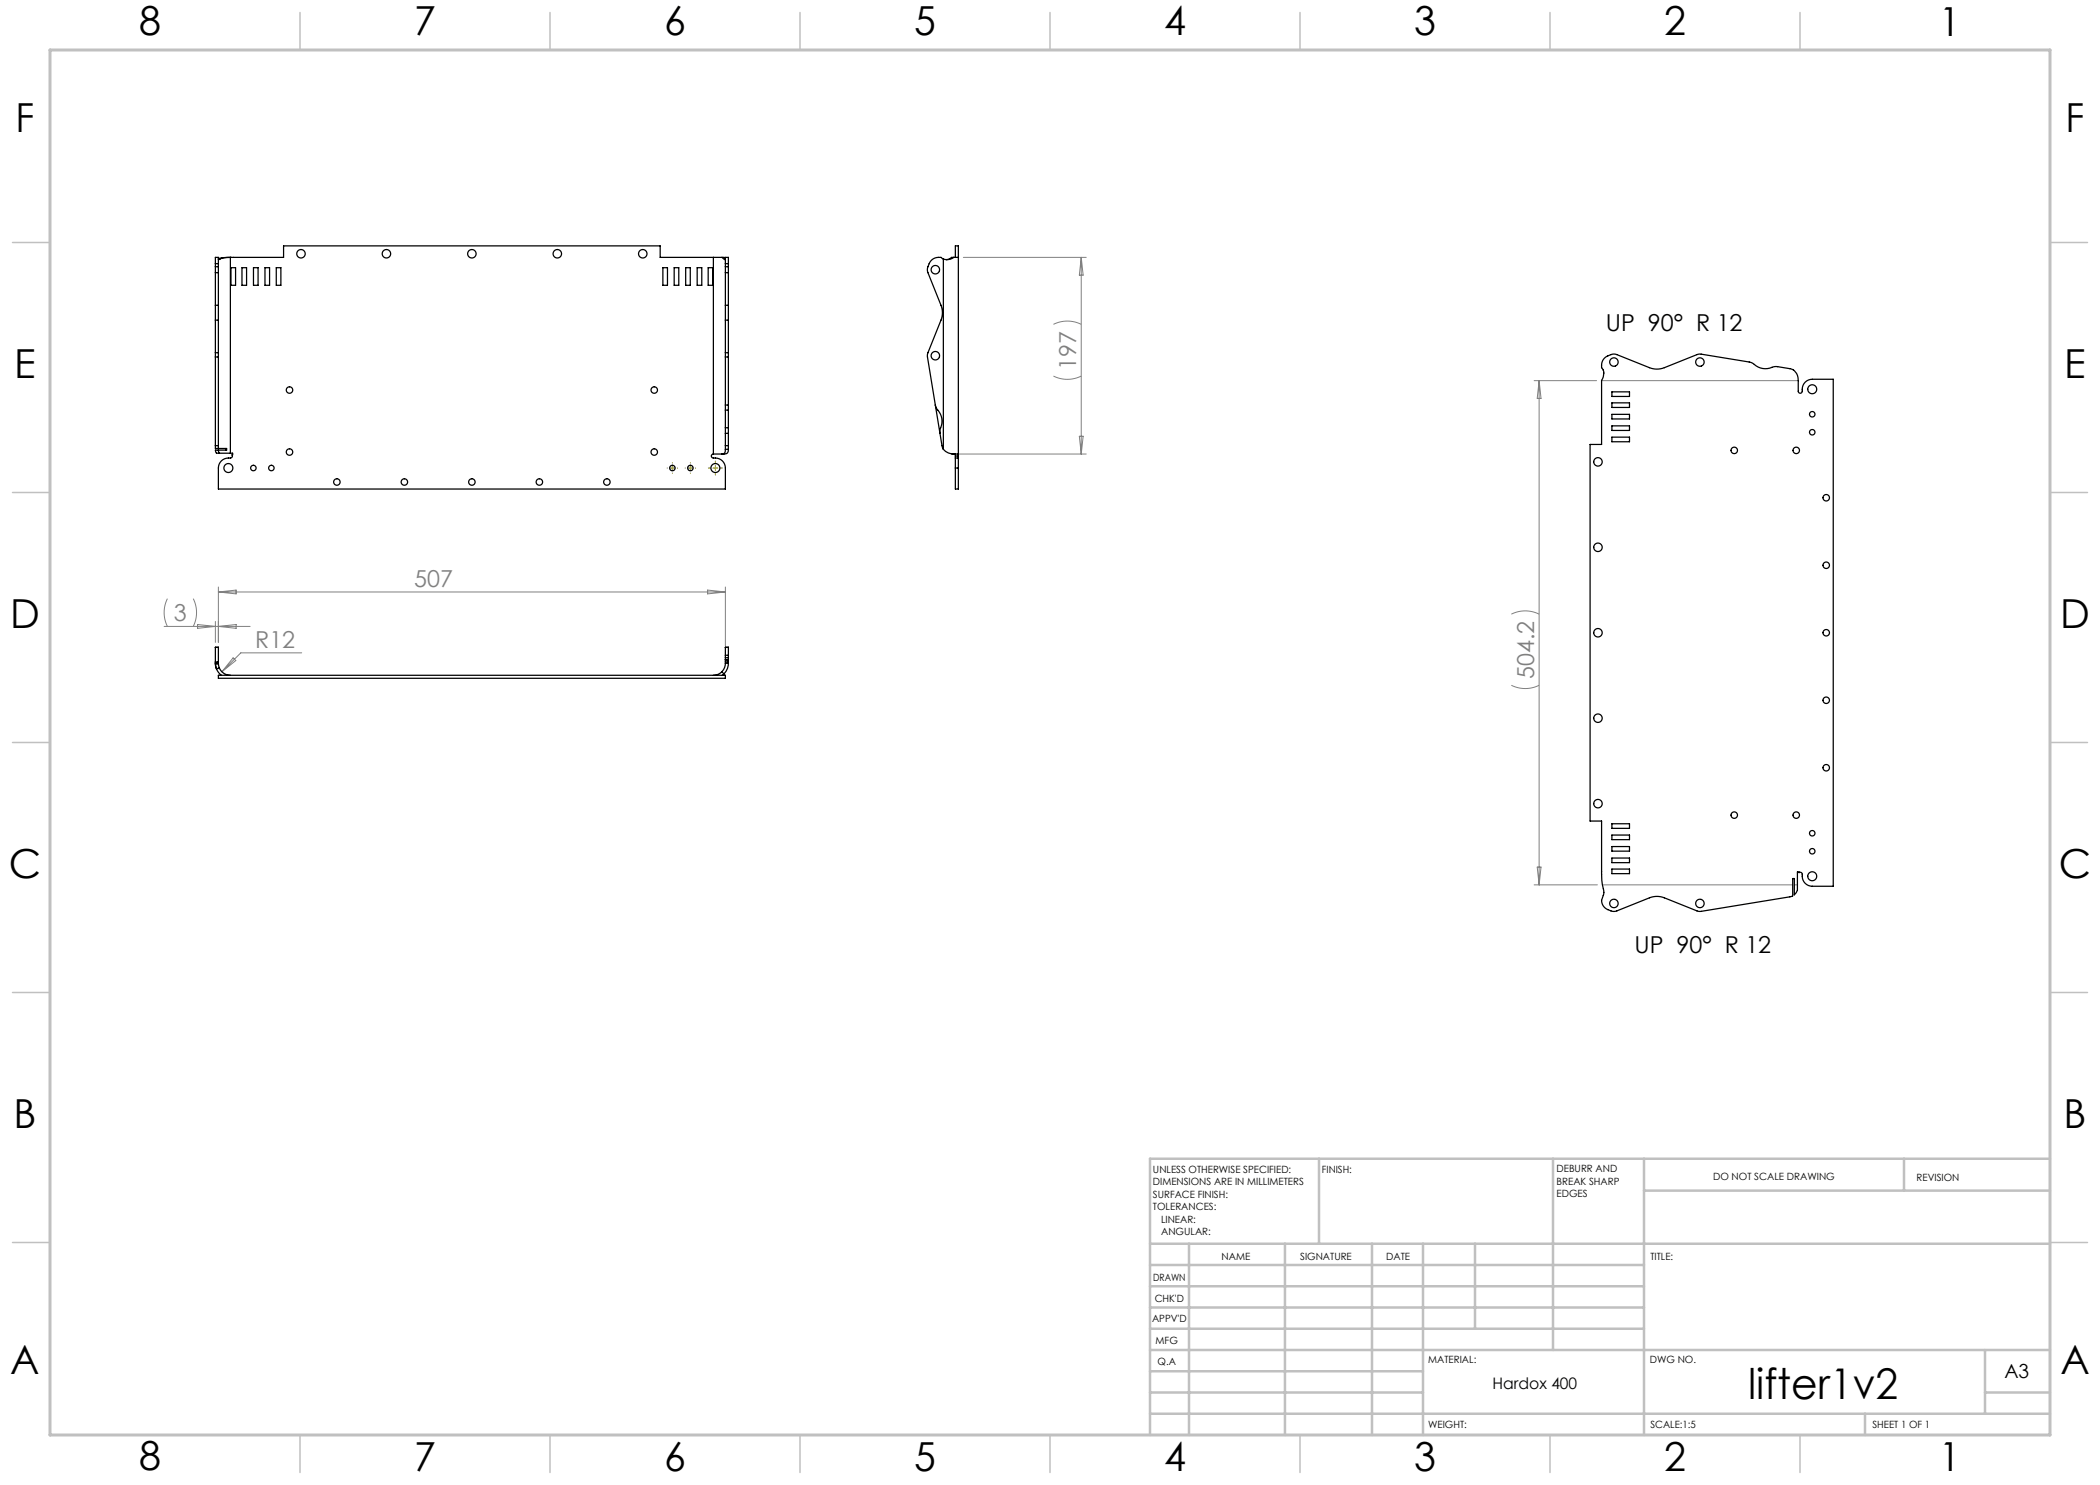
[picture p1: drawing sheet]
<svg xmlns="http://www.w3.org/2000/svg" width="420mm" height="297mm" viewBox="0 0 420 297" stroke-linecap="round" stroke-linejoin="round" font-family="sans-serif">
<g fill="none" stroke="#808080" stroke-width=".2">
<path d="M192.7 51.5h24.5M216.2 51.5v39.3M216.2 51.5l.4 3.5h-.7zM210.7 75.2a6.2 6.2 0 0 0 5.5 0M210.7 64.9a6.2 6.2 0 0 1 5.5 0M306.8 76.1h12.5M307.8 76.1v100.9M307.8 76.1l.4 3.6h-.8zM320.3 76.1h39.3M191.8 90.8h25.4M215.9 87.3h.7l-.4 3.5zM33.5 119.7a6.2 6.2 0 0 0 0 5.6"/>
<path d="M38.7 119.7a6.2 6.2 0 0 1 0 5.6M43.7 117.4v11.1M43.7 118.4l3.5-.4v.8zM43.7 118.4h101.4M141.5 118l3.6 .4-3.6 .4zM145.1 117.4v11.8M32.8 125.3h17.2M39.5 124.9l3.6 .4-3.6 .4zM43.1 124.3v4.2M43.7 125.3l3.5-.4v.8zM46.6 131.6l.6 .5-2.8 2.3zM60.3 130.6h-12.1l-3.8 3.8"/>
<path d="M302.3 137.1a6.2 6.2 0 0 0 5.5 0M302.3 122.8a6.2 6.2 0 0 1 5.5 0M306.8 177h12.7M307.4 173.4h.8l-.4 3.6zM320.5 177h38M358.9 177h.6"/>
</g>
<path d="M133.5 93.6h-.1M134.5 92.6h.1M134.5 94.6v.1M135.5 93.6h.1M137.1 93.6h-.1M138.1 92.6h.1M138.1 94.6v.1M139.1 93.6h.1M142.1 93.6h-.4M143.1 92.6v-.4M143.1 94.6v.4M144.1 93.6h.4" fill="none" stroke="#808000" stroke-width=".2" stroke-dasharray="15.2 1.3 1.3 1.3"/>
<path d="M134 93.6h1M134.5 93.1v1M137.6 93.6h1M138.1 93.1v1M142.6 93.6h1M143.1 93.1v1" fill="none" stroke="#808000" stroke-width=".2"/>
<path d="M410 231.8v55.2h-187.2" fill="none" stroke="#c0c0c0" stroke-width=".2"/>
<g fill="none" stroke="#c0c0c0" stroke-width=".5">
<path d="M263.8 231.8v17M310.6 231.8v38.2M328.8 231.8v55.2M328.8 238.1h81.2M380.8 231.8v6.3M410 231.8h-180v55.2M230 248.8h180M230 257.3h98.8M230 253h98.8M237.8 248.8v38.2M257 248.8v38.2M274.4 248.8v38.2"/>
<path d="M284.6 248.8v38.2M295 248.8v17M230 265.8h98.8M230 261.5h98.8M230 278.5h54.6M230 274.3h54.6M230 270h180M397 278.5h13M397 270v12.8M230 282.8h180M373 282.8v4.2"/>
</g>
<g fill="none" stroke="#c0c0c0" stroke-width=".3">
<path d="M60 2.5v7.5M110 2.5v7.5M160 2.5v7.5M210 2.5v7.5M260 2.5v7.5M310 2.5v7.5M360 2.5v7.5M2.5 48.5h7.5M410 48.5h7.5M2.5 98.5h7.5M410 98.5h7.5M2.5 148.5h7.5"/>
<path d="M410 148.5h7.5M2.5 198.5h7.5M410 198.5h7.5M2.5 248.5h7.5M410 248.5h7.5M60 287v7.5M110 287v7.5M160 287v7.5M210 287v7.5M260 287v7.5M310 287v7.5M360 287v7.5"/>
</g>
<path d="M10 10h400v277h-400z" fill="none" stroke="#c0c0c0" stroke-width=".6"/>
<g fill="none" stroke="#000" stroke-width=".25">
<path d="M43.1 53.3v1.2M43.1 52.7v-1.2h.6v1.2M43.1 52.7v.6M43.1 54.5v6.6M43.1 54.5h.6M43.1 53.3h.6M43.1 52.7h.6M43.7 53.3v1.2M43.7 52.7v.6M43.7 54.5v6.6M44 51.8l-.3 .1M46.1 51.5h-1.3l-.8 .3"/>
<path d="M46.1 51.5l-2.4 .2M46.1 51.5v39.1M46.1 51.5h.1M46.2 53.5h.9v3.6h-.9zM48.4 53.5h.9v3.6h-.9zM50.7 53.5h.9v3.6h-.9zM53 53.5h.9v3.6h-.9zM55.3 53.5h.9v3.6h-.9zM132.6 53.5h.9v3.6h-.9zM134.8 53.5h1v3.6h-1zM137.1 53.5h1v3.6h-1zM139.4 53.5h1v3.6h-1z"/>
<path d="M141.6 53.5h1v3.6h-1zM142.7 51.5h1.7M142.7 51.5h-10.7v-2.3h-75.3v2.3h-10.6M142.7 51.5v39.3M144.4 51.5h.4l.3 .2M144.4 51.5l.6 .4M145.1 53.3v1.2M145.1 52.7v-1.2h.6v1.2M145.1 52.7v.6M145.1 54.5v6.6M145.1 54.5h.6M145.1 53.3h.6"/>
<path d="M145.1 52.7h.6M145.7 53.3v1.2M145.7 52.7v.6M145.7 54.5v6.6M188.7 51.8h-.1a1.87 1.87 0 0 0-2.8 .9l-.3 .9v.8l2.7 6.7a4 4 0 0 1 0 2.9l-2.6 6.5-.1 .7 2.9 17.9 .3 .8M188.7 51.8v38.1M190.8 51.5l-1 .4-1.1-.1M190.8 51.5h.9M190.8 51.5h-.5l-.5 .3-.5 .1M191.1 51.5v-2.3h.6v41.6M43.1 70.5v.9M43.1 61.1v2.9"/>
<path d="M43.1 71.4h.6M43.1 64v6.5M43.1 71.4v17.7M43.1 61.1h.6M43.1 70.5h.6M43.1 64h.6M43.7 70.5v.9M43.7 61.1v2.9M43.7 64v6.5M43.7 71.4v17.7M145.1 70.5v.9M145.1 61.1v2.9"/>
<path d="M145.1 64v6.5M145.1 71.4v9.6M145.1 71.4h.6M145.1 61.1h.6M145.1 70.5h.6M145.1 64h.6M145.7 70.5v.9M145.7 61.1v2.9M145.7 64v6.5M145.7 71.4v9.6M320.8 71.7a3.4 3.4 0 0 1 2-.9l.6 .1 6.5 2.6a4 4 0 0 0 3 0l7-2.7 10.5 1.8a3.9 3.9 0 0 0 4.5 .7l3.5 .6a2.14 2.14 0 0 1 1.2 2.2v2.2a.4 .4 0 0 0 .4 .4 .4 .4 0 0 0 .4-.4 2.06 2.06 0 0 1 2-2.4h4.2v101.4h-4.2a2.2 2.2 0 0 1-2-2.7l-.3-.1-.6-.1v3.6l-.6 1v-3.3h-.4v3.5l-.5 .2-18 2.9-.6-.1-6.5-2.6a4 4 0 0 0-3 0l-6.5 2.6-.6 .1a2.29 2.29 0 0 1-2.4-2.4l.2-.5a2.15 2.15 0 0 0 .1-1.6l-.3-1.7-.1-1.2v-10.7h-2.3v-75.3h2.3v-12.8l.4-.7 .1-.8-.3-.9a1.88 1.88 0 0 1 .3-2zM322.4 78.4h3.5v.9h-3.5z"/>
<path d="M43.1 89.1v.6h.6M43.1 89.1h.6M43.7 89.7h1.6v.3h-1.6M43.7 89.1v.6M43.7 90l.2 .6M43.7 90h-.6v.4l.2 .2h.6M43.9 90.6h2.2M45.1 89.7v.3M46.1 90.6h.4v.4h-.1a.4 .4 0 0 1-.3 .6 2.06 2.06 0 0 0-2.4 2v4.2h101.4v-4.2a2.27 2.27 0 0 0-2.6-2.1l-.2-.4 .4-.3M142.7 90.8h1.7M145.1 89.9l-.2 .7-.5 .2M145.1 82v3.6"/>
<path d="M145.1 81v1M145.1 85.6v1.1M145.1 89.1v.8M145.1 86.7v2.4M145.1 89.1h.6M145.1 81h.6M145.1 82h.6M145.1 85.6h.6M145.1 86.7h.6M145.1 89.9h.6M145.7 89.9a.75 .75 0 0 1-.9 .9h-.4M145.7 82v3.6"/>
<path d="M145.7 81v1M145.7 85.6v1.1M145.7 89.1v.8M145.7 86.7v2.4M187.1 81l.1 .6a3.9 3.9 0 0 1 .8 4.5v.6M188.7 89.9a2.71 2.71 0 0 0 2.1 .9M190.4 90.8h.4M190.8 90.8h.9M191.1 91.6v2M191.1 90.8v.4M191.1 91.2v.4M191.1 91.6h.6"/>
<path d="M191.1 93.6v4.2h.6v-4.2M191.1 93.6h.6M191.1 91.2h.6M191.7 91.6v2M191.7 90.8v.4M191.7 91.2v.4M322.4 80.6h3.5v.9h-3.5zM322.4 82.9h3.5v.9h-3.5zM322.4 85.2h3.5v.9h-3.5zM322.4 87.4h3.5v1h-3.5zM43.1 132.7l.1 .8M43.1 132.4v.2"/>
<path d="M43.1 129.5h.6M43.1 129.5v2.9M43.1 132.6v.1M43.1 132.7h.6M43.1 132.4h.6M43.1 132.6h.6M43.2 133.6l.1 .2M43.3 133.8l.4 .7 .6 .6M43.7 132.4v.2M43.7 135.1h101.4v.6h-101.4zM43.7 129.5v2.9M43.7 132.6v.1"/>
<path d="M43.7 132.7h.1M43.7 132.8l.2 .8M43.7 132.8h-.6l.2 1M43.9 133.6a2.4 2.4 0 0 0 2.2 1.5M43.9 133.6l-.6 .2M144.4 134.4a2.4 2.4 0 0 1-1.7 .7M144.4 134.4l.4 .4M144.8 134.8l-.3 .3M145.1 132.7a2.4 2.4 0 0 1-.7 1.7M145.1 132.4v.3M145.1 132h.1M145.1 131.5v.5"/>
<path d="M145.1 131.1v.4M145.1 129.5h.6M145.1 129.5v1.6M145.1 132v.4M145.1 132h.6M145.1 132.7h.6M145.1 132.4h.6M145.1 131.5h.6M145.1 131.1h.6M145.7 132.7a3 3 0 0 1-.9 2.1M145.7 132.4v.3M145.7 132h.1"/>
<path d="M145.7 131.5v.5M145.7 131.1v.4M145.7 129.5v1.6M145.7 132v.4M322.4 164.8h3.5v.9h-3.5zM322.4 167h3.5v.9h-3.5zM322.4 169.3h3.5v.9h-3.5zM322.4 171.6h3.5v.9h-3.5zM322.4 173.8h3.5v.9h-3.5z"/>
<circle cx="60.2" cy="50.8" r=".85"/>
<circle cx="77.3" cy="50.8" r=".85"/>
<circle cx="94.4" cy="50.8" r=".85"/>
<circle cx="111.5" cy="50.8" r=".85"/>
<circle cx="128.6" cy="50.8" r=".85"/>
<circle cx="187.1" cy="53.9" r=".85"/>
<circle cx="57.9" cy="78" r=".65"/>
<circle cx="130.8" cy="78" r=".65"/>
<circle cx="187.1" cy="71.1" r=".85"/>
<circle cx="322.8" cy="72.4" r=".85"/>
<circle cx="340" cy="72.4" r=".85"/>
<circle cx="362.4" cy="77.9" r=".9"/>
<circle cx="45.7" cy="93.6" r=".9"/>
<circle cx="50.7" cy="93.6" r=".55"/>
<circle cx="54.3" cy="93.6" r=".55"/>
<circle cx="57.9" cy="90.4" r=".65"/>
<circle cx="67.4" cy="96.4" r=".65"/>
<circle cx="80.9" cy="96.4" r=".65"/>
<circle cx="94.4" cy="96.4" r=".65"/>
<circle cx="107.9" cy="96.4" r=".65"/>
<circle cx="121.4" cy="96.4" r=".65"/>
<circle cx="130.8" cy="90.4" r=".65"/>
<circle cx="134.5" cy="93.6" r=".55"/>
<circle cx="138.1" cy="93.6" r=".55"/>
<circle cx="143.1" cy="93.6" r=".9"/>
<circle cx="319.6" cy="92.4" r=".85"/>
<circle cx="346.8" cy="90.1" r=".65"/>
<circle cx="359.2" cy="90.1" r=".65"/>
<circle cx="362.4" cy="82.9" r=".55"/>
<circle cx="362.4" cy="86.5" r=".55"/>
<circle cx="365.2" cy="99.6" r=".65"/>
<circle cx="319.6" cy="109.5" r=".85"/>
<circle cx="365.2" cy="113.1" r=".65"/>
<circle cx="319.6" cy="126.6" r=".85"/>
<circle cx="365.2" cy="126.6" r=".65"/>
<circle cx="319.6" cy="143.6" r=".85"/>
<circle cx="365.2" cy="153.6" r=".65"/>
<circle cx="365.2" cy="140.1" r=".65"/>
<circle cx="319.6" cy="160.7" r=".85"/>
<circle cx="346.8" cy="163" r=".65"/>
<circle cx="359.2" cy="163" r=".65"/>
<circle cx="362.4" cy="166.7" r=".55"/>
<circle cx="362.4" cy="170.3" r=".55"/>
<circle cx="362.4" cy="175.3" r=".9"/>
<circle cx="322.8" cy="180.7" r=".85"/>
<circle cx="340" cy="180.7" r=".85"/>
</g>
<text font-size="8.5" x="349.6" y="279.7">lifter1v2</text>
<g font-size="8">
<text x="27.8" y="7">8</text>
<text x="82.8" y="7.1">7</text>
<text x="132.8" y="7.1">6</text>
<text x="182.8" y="7.1">5</text>
<text x="232.8" y="7.1">4</text>
<text x="282.8" y="7.1">3</text>
<text x="332.8" y="7.1">2</text>
<text x="387.8" y="7.1">1</text>
<text x="3.1" y="26.4">F</text>
<text x="413.1" y="26.3">F</text>
<text x="2.9" y="75.6">E</text>
<text x="412.9" y="75.6">E</text>
<text x="2" y="125.6">D</text>
<text x="412" y="125.6">D</text>
<text x="1.8" y="175.6">C</text>
<text x="411.8" y="175.6">C</text>
<text x="2.7" y="225.6">B</text>
<text x="412.7" y="225.6">B</text>
<text x="2.1" y="274.9">A</text>
<text x="412.1" y="274.8">A</text>
<text x="27.8" y="294">8</text>
<text x="82.8" y="294.1">7</text>
<text x="132.8" y="294.1">6</text>
<text x="182.8" y="294.1">5</text>
<text x="232.8" y="294.1">4</text>
<text x="282.8" y="294.1">3</text>
<text x="332.8" y="294.1">2</text>
<text x="387.8" y="294.1">1</text>
</g>
<g font-size="4.7">
<text x="321.2" y="66.2">UP 90° R 12</text>
<text x="326.9" y="190.6">UP 90° R 12</text>
</g>
<g font-size="4.7" fill="#808080">
<text x="215.2" y="73.9" transform="rotate(-90 215.2 73.9)">197</text>
<text x="82.8" y="117.4">507</text>
<text x="34.8" y="124.3">3</text>
<text x="51" y="129.6">R12</text>
<text x="306.8" y="135.8" transform="rotate(-90 306.8 135.8)">504.2</text>
</g>
<text font-size="3.9" x="400.9" y="275.5">A3</text>
<text font-size="3.2" x="298.5" y="277.9">Hardox 400</text>
<g font-size="2">
<text x="230.6" y="234.6">UNLESS OTHERWISE SPECIFIED:</text>
<text x="230.6" y="237.1">DIMENSIONS ARE IN MILLIMETERS</text>
<text x="230.6" y="239.6">SURFACE FINISH:</text>
<text x="264.4" y="234.6">FINISH:</text>
<text x="311.3" y="234.5">DEBURR AND</text>
<text x="311.3" y="237">BREAK SHARP</text>
<text x="311.3" y="239.5">EDGES</text>
<text x="342.6" y="236">DO NOT SCALE DRAWING</text>
<text x="383.3" y="236.2">REVISION</text>
<text x="230.6" y="242.1">TOLERANCES:</text>
<text x="232.2" y="244.6">LINEAR:</text>
<text x="232.2" y="247.1">ANGULAR:</text>
<text x="244.3" y="252">NAME</text>
<text x="260" y="251.9">SIGNATURE</text>
<text x="277.2" y="251.9">DATE</text>
<text x="330.1" y="251.9">TITLE:</text>
<text x="230.6" y="256.1">DRAWN</text>
<text x="230.9" y="260.3">CHK'D</text>
<text x="230.4" y="264.4">APPV'D</text>
<text x="231.1" y="268.8">MFG</text>
<text x="231.5" y="273">Q.A</text>
<text x="285.6" y="272.5">MATERIAL:</text>
<text x="330" y="272.5">DWG NO.</text>
<text x="285.6" y="285.5">WEIGHT:</text>
<text x="330.1" y="285.6">SCALE:1:5</text>
<text x="374.5" y="285.6">SHEET 1 OF 1</text>
</g>
</svg>
